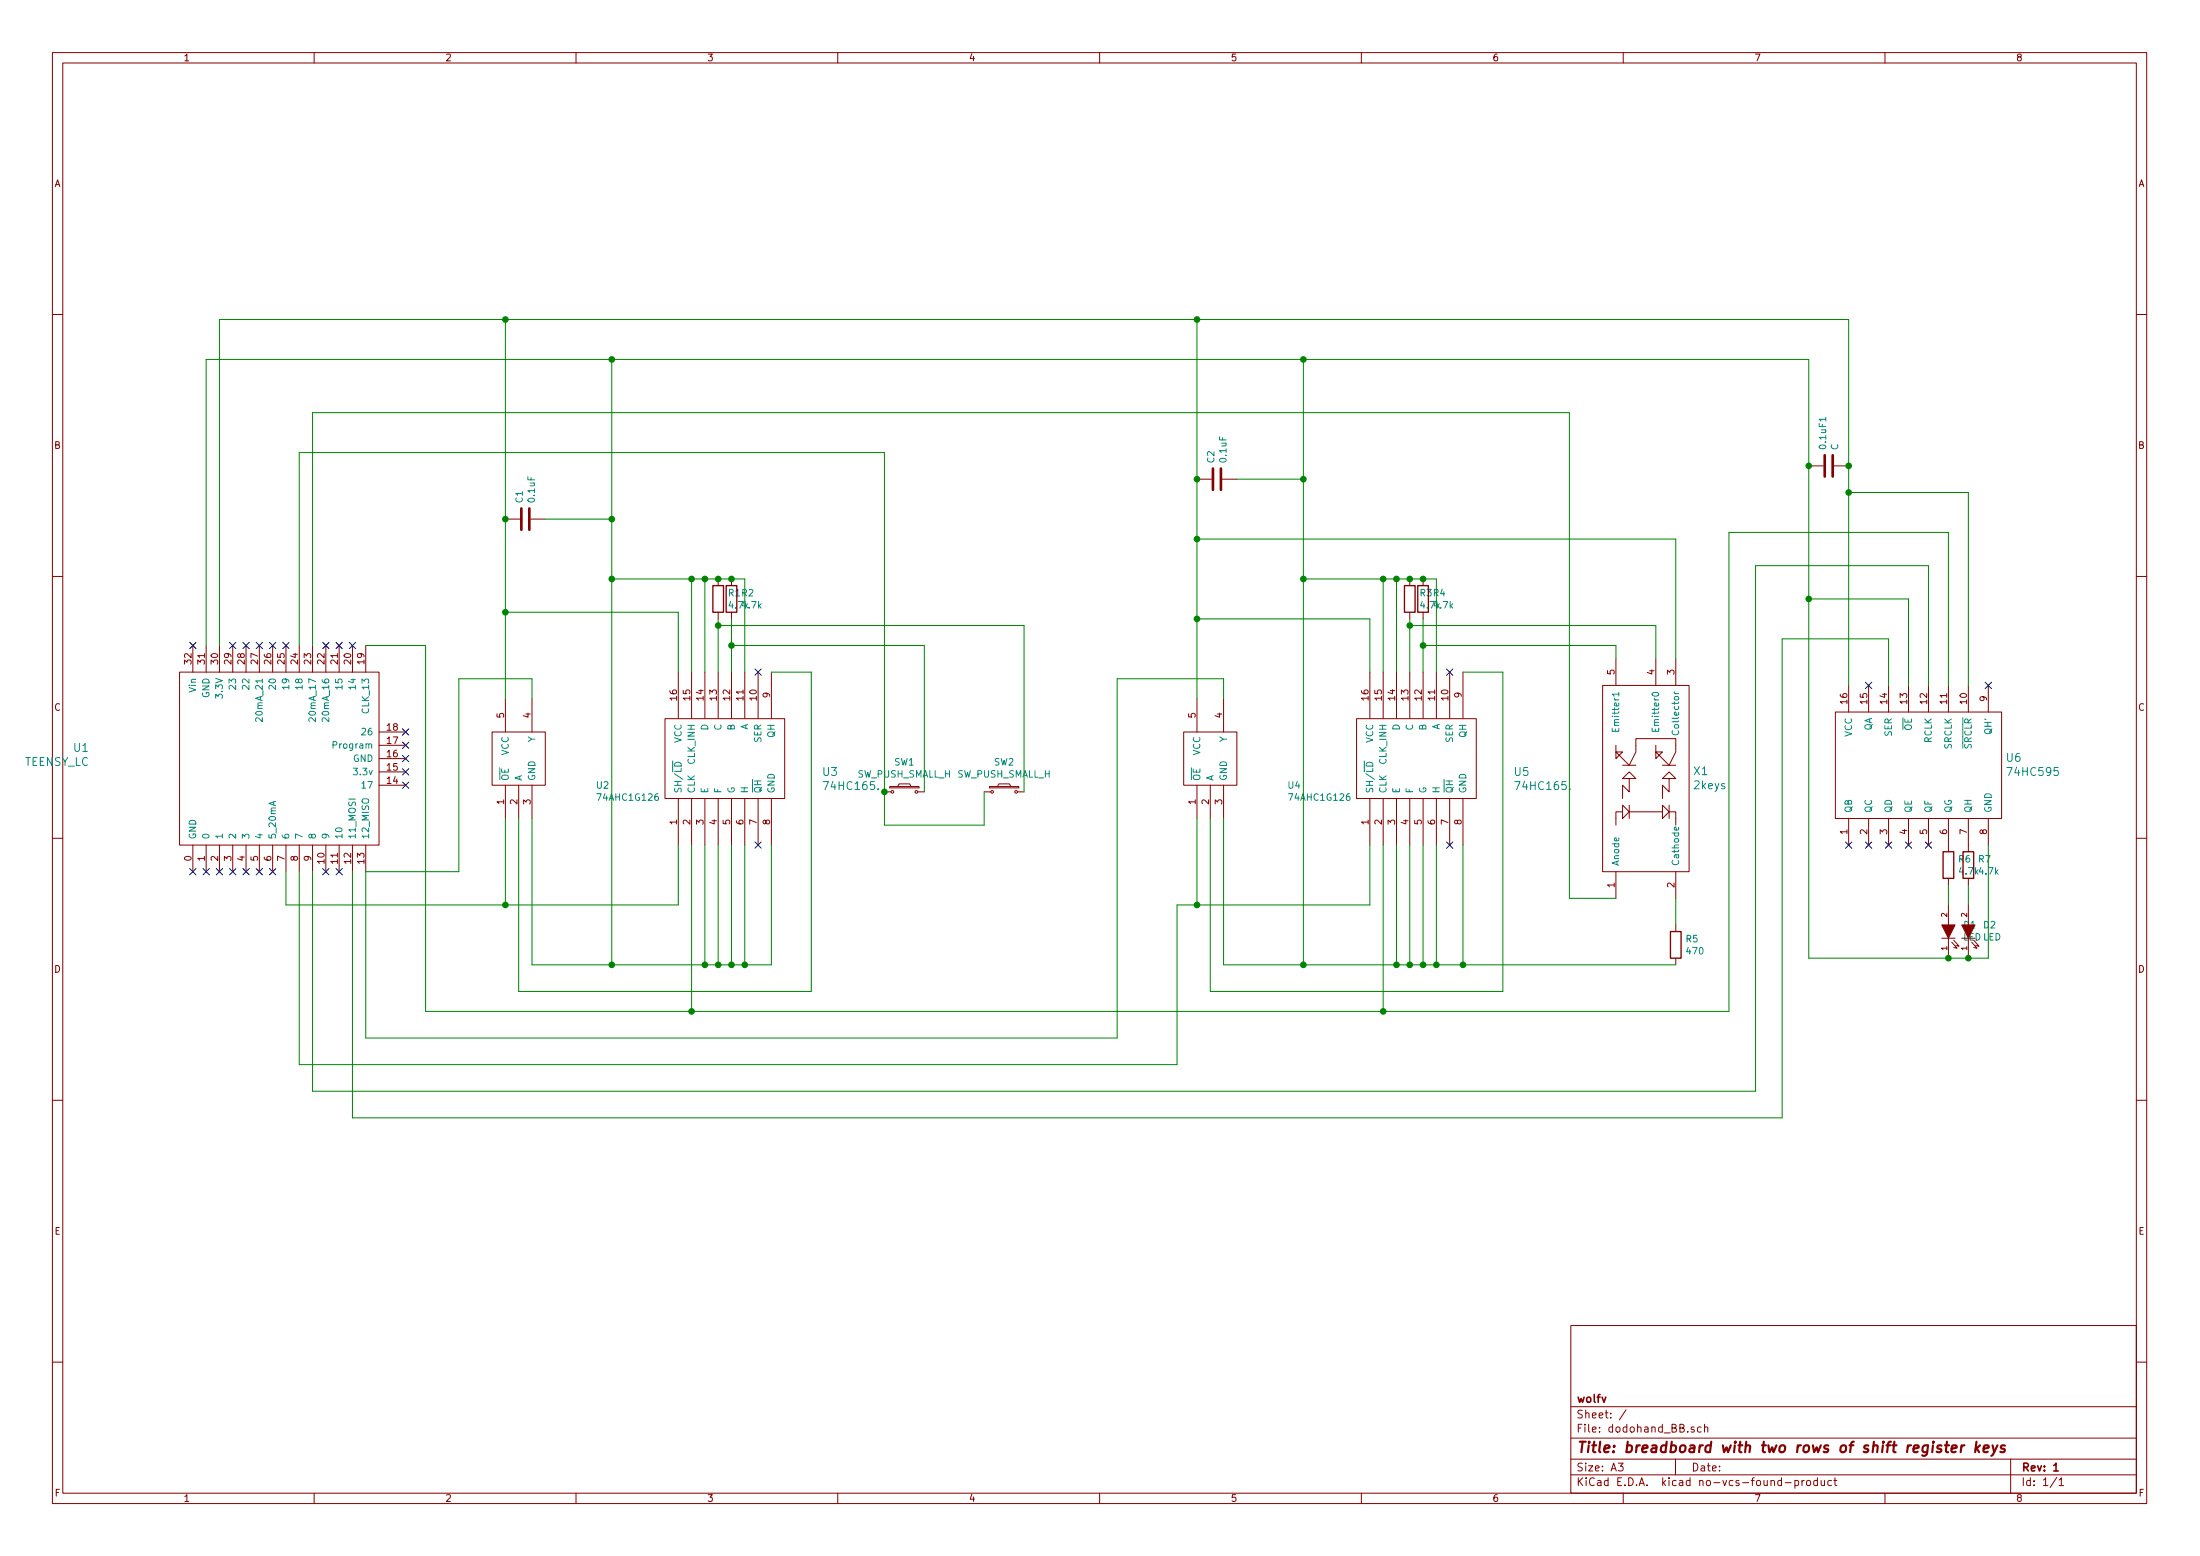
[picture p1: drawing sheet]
EESchema Schematic File Version 2
LIBS:power
LIBS:device
LIBS:transistors
LIBS:conn
LIBS:linear
LIBS:regul
LIBS:74xx
LIBS:cmos4000
LIBS:adc-dac
LIBS:memory
LIBS:xilinx
LIBS:microcontrollers
LIBS:dsp
LIBS:microchip
LIBS:analog_switches
LIBS:motorola
LIBS:texas
LIBS:intel
LIBS:audio
LIBS:interface
LIBS:digital-audio
LIBS:philips
LIBS:display
LIBS:cypress
LIBS:siliconi
LIBS:opto
LIBS:atmel
LIBS:contrib
LIBS:valves
LIBS:DH_component
LIBS:74hc595
LIBS:dodohand_BB-cache
EELAYER 25 0
EELAYER END
$Descr A3 16535 11693
encoding utf-8
Sheet 1 1
Title "breadboard with two rows of shift register keys"
Date ""
Rev "1"
Comp "wolfv"
Comment1 ""
Comment2 ""
Comment3 ""
Comment4 ""
$EndDescr
$Comp
L TEENSY_LC U1
U 1 1
P 2300 5700
F 0 "U1" V 2378 7328 60  0000 L CNN
F 1 "TEENSY_LC" V 2272 7328 60  0000 L CNN
F 2 "" H 2500 5700 60  0000 C CNN
F 3 "" H 2500 5700 60  0000 C CNN
	1    2300 5700
	0    -1   -1   0   
$EndComp
$Comp
L 74AHC1G126 U2
U 1 1
P 3900 5700
F 0 "U2" V 3696 5122 50  0000 R CNN
F 1 "74AHC1G126" V 3605 5122 50  0000 R CNN
F 2 "" H 3750 5700 50  0000 C CNN
F 3 "" H 3750 5700 50  0000 C CNN
	1    3900 5700
	0    -1   -1   0   
$EndComp
$Comp
L 74HC165. U3
U 1 1
P 5450 5700
F 0 "U3" V 5347 4972 60  0000 R CNN
F 1 "74HC165." V 5241 4972 60  0000 R CNN
F 2 "" H 5450 5700 60  0001 C CNN
F 3 "" H 5450 5700 60  0001 C CNN
	1    5450 5700
	0    -1   -1   0   
$EndComp
NoConn ~ 5700 6350
$Comp
L R R1
U 1 1
P 5400 4500
F 0 "R1" H 5470 4546 50  0000 L CNN
F 1 "4.7k" H 5470 4455 50  0000 L CNN
F 2 "" V 5330 4500 50  0000 C CNN
F 3 "" H 5400 4500 50  0000 C CNN
	1    5400 4500
	1    0    0    -1  
$EndComp
$Comp
L R R2
U 1 1
P 5500 4500
F 0 "R2" H 5570 4546 50  0000 L CNN
F 1 "4.7k" H 5570 4455 50  0000 L CNN
F 2 "" V 5430 4500 50  0000 C CNN
F 3 "" H 5500 4500 50  0000 C CNN
	1    5500 4500
	1    0    0    -1  
$EndComp
NoConn ~ 5700 5050
$Comp
L SW_PUSH_SMALL_H SW1
U 1 1
P 6800 5950
F 0 "SW1" H 6800 6175 50  0000 C CNN
F 1 "SW_PUSH_SMALL_H" H 6800 6084 50  0000 C CNN
F 2 "" H 6800 6150 50  0000 C CNN
F 3 "" H 6800 6150 50  0000 C CNN
	1    6800 5950
	1    0    0    -1  
$EndComp
$Comp
L SW_PUSH_SMALL_H SW2
U 1 1
P 7550 5950
F 0 "SW2" H 7550 6175 50  0000 C CNN
F 1 "SW_PUSH_SMALL_H" H 7550 6084 50  0000 C CNN
F 2 "" H 7550 6150 50  0000 C CNN
F 3 "" H 7550 6150 50  0000 C CNN
	1    7550 5950
	1    0    0    -1  
$EndComp
$Comp
L C C1
U 1 1
P 3950 3900
F 0 "C1" H 4065 3946 50  0000 L CNN
F 1 "0.1uF" H 4065 3855 50  0000 L CNN
F 2 "" H 3988 3750 50  0000 C CNN
F 3 "" H 3950 3900 50  0000 C CNN
	1    3950 3900
	0    -1   -1   0   
$EndComp
$Comp
L 74AHC1G126 U4
U 1 1
P 9100 5700
F 0 "U4" V 8896 5122 50  0000 R CNN
F 1 "74AHC1G126" V 8805 5122 50  0000 R CNN
F 2 "" H 8950 5700 50  0000 C CNN
F 3 "" H 8950 5700 50  0000 C CNN
	1    9100 5700
	0    -1   -1   0   
$EndComp
$Comp
L 74HC165. U5
U 1 1
P 10650 5700
F 0 "U5" V 10547 4972 60  0000 R CNN
F 1 "74HC165." V 10441 4972 60  0000 R CNN
F 2 "" H 10650 5700 60  0001 C CNN
F 3 "" H 10650 5700 60  0001 C CNN
	1    10650 5700
	0    -1   -1   0   
$EndComp
NoConn ~ 10900 6350
$Comp
L R R3
U 1 1
P 10600 4500
F 0 "R3" H 10670 4546 50  0000 L CNN
F 1 "4.7k" H 10670 4455 50  0000 L CNN
F 2 "" V 10530 4500 50  0000 C CNN
F 3 "" H 10600 4500 50  0000 C CNN
	1    10600 4500
	1    0    0    -1  
$EndComp
$Comp
L R R4
U 1 1
P 10700 4500
F 0 "R4" H 10770 4546 50  0000 L CNN
F 1 "4.7k" H 10770 4455 50  0000 L CNN
F 2 "" V 10630 4500 50  0000 C CNN
F 3 "" H 10700 4500 50  0000 C CNN
	1    10700 4500
	1    0    0    -1  
$EndComp
NoConn ~ 10900 5050
$Comp
L 2keys X1
U 1 1
P 12450 5800
F 0 "X1" V 12453 5522 60  0000 R CNN
F 1 "2keys" V 12347 5522 60  0000 R CNN
F 2 "" H 12450 5800 60  0000 C CNN
F 3 "" H 12450 5800 60  0000 C CNN
	1    12450 5800
	0    -1   -1   0   
$EndComp
$Comp
L R R5
U 1 1
P 12600 7100
F 0 "R5" H 12670 7146 50  0000 L CNN
F 1 "470" H 12670 7055 50  0000 L CNN
F 2 "" V 12530 7100 50  0000 C CNN
F 3 "" H 12600 7100 50  0000 C CNN
	1    12600 7100
	1    0    0    -1  
$EndComp
$Comp
L 74HC595-RESCUE-dodohand_PCB U6
U 1 1
P 14450 5750
F 0 "U6" V 14503 5122 60  0000 R CNN
F 1 "74HC595" V 14397 5122 60  0000 R CNN
F 2 "" H 14650 5750 60  0001 C CNN
F 3 "" H 14650 5750 60  0001 C CNN
	1    14450 5750
	0    -1   -1   0   
$EndComp
$Comp
L C 0.1uF1
U 1 1
P 13750 3500
F 0 "0.1uF1" H 13865 3546 50  0000 L CNN
F 1 "C" H 13865 3455 50  0000 L CNN
F 2 "" H 13788 3350 50  0000 C CNN
F 3 "" H 13750 3500 50  0000 C CNN
	1    13750 3500
	0    -1   -1   0   
$EndComp
NoConn ~ 14050 5150
NoConn ~ 14950 5150
NoConn ~ 13900 6350
NoConn ~ 14050 6350
NoConn ~ 14200 6350
NoConn ~ 14350 6350
NoConn ~ 14500 6350
$Comp
L LED D1
U 1 1
P 14650 7000
F 0 "D1" V 14696 6892 50  0000 R CNN
F 1 "LED" V 14605 6892 50  0000 R CNN
F 2 "" H 14650 7000 50  0000 C CNN
F 3 "" H 14650 7000 50  0000 C CNN
	1    14650 7000
	0    -1   -1   0   
$EndComp
$Comp
L LED D2
U 1 1
P 14800 7000
F 0 "D2" V 14846 6892 50  0000 R CNN
F 1 "LED" V 14755 6892 50  0000 R CNN
F 2 "" H 14800 7000 50  0000 C CNN
F 3 "" H 14800 7000 50  0000 C CNN
	1    14800 7000
	0    -1   -1   0   
$EndComp
$Comp
L R R6
U 1 1
P 14650 6500
F 0 "R6" H 14720 6546 50  0000 L CNN
F 1 "4.7k" H 14720 6455 50  0000 L CNN
F 2 "" V 14580 6500 50  0000 C CNN
F 3 "" H 14650 6500 50  0000 C CNN
	1    14650 6500
	1    0    0    -1  
$EndComp
$Comp
L R R7
U 1 1
P 14800 6500
F 0 "R7" H 14870 6546 50  0000 L CNN
F 1 "4.7k" H 14870 6455 50  0000 L CNN
F 2 "" V 14730 6500 50  0000 C CNN
F 3 "" H 14800 6500 50  0000 C CNN
	1    14800 6500
	1    0    0    -1  
$EndComp
NoConn ~ 1450 4850
NoConn ~ 1750 4850
NoConn ~ 1850 4850
NoConn ~ 1950 4850
NoConn ~ 2050 4850
NoConn ~ 2150 4850
NoConn ~ 2450 4850
NoConn ~ 2550 4850
NoConn ~ 2650 4850
NoConn ~ 3050 5500
NoConn ~ 3050 5600
NoConn ~ 3050 5700
NoConn ~ 3050 5800
NoConn ~ 3050 5900
NoConn ~ 2550 6550
NoConn ~ 2450 6550
NoConn ~ 2050 6550
NoConn ~ 1950 6550
NoConn ~ 1850 6550
NoConn ~ 1750 6550
NoConn ~ 1650 6550
NoConn ~ 1550 6550
NoConn ~ 1450 6550
$Comp
L C C2
U 1 1
P 9150 3600
F 0 "C2" H 9265 3646 50  0000 L CNN
F 1 "0.1uF" H 9265 3555 50  0000 L CNN
F 2 "" H 9188 3450 50  0000 C CNN
F 3 "" H 9150 3600 50  0000 C CNN
	1    9150 3600
	0    -1   -1   0   
$EndComp
Connection ~ 9800 4350
Connection ~ 14800 7200
Connection ~ 14650 7200
Connection ~ 10400 7600
Wire Wire Line
	14650 4000 14650 5150
Wire Wire Line
	13000 4000 14650 4000
Wire Wire Line
	13000 7600 13000 4000
Wire Wire Line
	2350 6550 2350 8200
Wire Wire Line
	2350 8200 13200 8200
Wire Wire Line
	13200 8200 13200 4250
Wire Wire Line
	13200 4250 14500 4250
Wire Wire Line
	14500 4250 14500 5150
Wire Wire Line
	14200 4800 14200 5150
Wire Wire Line
	13400 4800 14200 4800
Wire Wire Line
	13400 8400 13400 4800
Wire Wire Line
	2650 8400 13400 8400
Wire Wire Line
	2650 6550 2650 8400
Connection ~ 13900 3700
Wire Wire Line
	14800 3700 14800 5150
Connection ~ 13600 4500
Wire Wire Line
	14350 4500 14350 5150
Wire Wire Line
	14950 7200 14950 6350
Wire Wire Line
	13600 7200 14950 7200
Wire Wire Line
	13600 2700 13600 7200
Wire Wire Line
	1550 2700 13600 2700
Wire Wire Line
	13600 4500 14350 4500
Wire Wire Line
	1650 2400 13900 2400
Wire Wire Line
	13900 2400 13900 5150
Wire Wire Line
	13900 3700 14800 3700
Connection ~ 5200 7600
Wire Wire Line
	12600 6950 12600 6750
Wire Wire Line
	12600 4050 12600 4950
Connection ~ 11000 7250
Wire Wire Line
	11800 6750 12150 6750
Wire Wire Line
	11800 3100 11800 6750
Wire Wire Line
	3200 7600 13000 7600
Wire Wire Line
	3200 4850 3200 7600
Wire Wire Line
	2750 4850 3200 4850
Wire Wire Line
	2750 7800 2750 6550
Wire Wire Line
	8400 7800 2750 7800
Wire Wire Line
	2250 8000 2250 6550
Wire Wire Line
	8850 8000 2250 8000
Wire Wire Line
	8850 6800 8850 8000
Wire Wire Line
	2350 3100 2350 4850
Connection ~ 10600 4700
Wire Wire Line
	12450 4700 12450 4950
Wire Wire Line
	10600 4700 12450 4700
Connection ~ 10700 4850
Wire Wire Line
	12150 4850 12150 4950
Wire Wire Line
	10700 4850 12150 4850
Wire Wire Line
	10700 4650 10700 5050
Wire Wire Line
	10600 4650 10600 5050
Wire Wire Line
	2350 3100 11800 3100
Wire Wire Line
	9000 2400 9000 5250
Connection ~ 10700 4350
Connection ~ 10600 4350
Connection ~ 10400 4350
Wire Wire Line
	10400 5050 10400 4350
Connection ~ 10500 4350
Wire Wire Line
	10500 4350 10500 5050
Wire Wire Line
	10800 4350 10800 5050
Connection ~ 10500 7250
Wire Wire Line
	10500 7250 10500 6350
Connection ~ 10600 7250
Wire Wire Line
	10600 7250 10600 6350
Connection ~ 10700 7250
Wire Wire Line
	10700 7250 10700 6350
Connection ~ 10800 7250
Wire Wire Line
	10800 7250 10800 6350
Wire Wire Line
	11000 7250 11000 6350
Wire Wire Line
	9200 7250 12600 7250
Wire Wire Line
	9200 6150 9200 7250
Wire Wire Line
	10400 7600 10400 6350
Wire Wire Line
	11300 5050 11000 5050
Wire Wire Line
	11300 7450 11300 5050
Wire Wire Line
	9100 7450 11300 7450
Wire Wire Line
	9100 6150 9100 7450
Wire Wire Line
	9200 5100 9200 5250
Wire Wire Line
	8400 5100 9200 5100
Wire Wire Line
	8400 5100 8400 7800
Connection ~ 9000 6800
Wire Wire Line
	10300 6800 10300 6350
Wire Wire Line
	9000 6800 9000 6150
Connection ~ 5400 4700
Wire Wire Line
	7700 4700 7700 5950
Wire Wire Line
	5400 4700 7700 4700
Connection ~ 5500 4850
Wire Wire Line
	6950 4850 6950 5950
Wire Wire Line
	5500 4850 6950 4850
Wire Wire Line
	5500 4650 5500 5050
Wire Wire Line
	5400 4650 5400 5050
Wire Wire Line
	6650 5950 6650 5950
Wire Wire Line
	2250 3400 6650 3400
Wire Wire Line
	2250 4850 2250 3400
Wire Wire Line
	7400 6200 7400 5950
Wire Wire Line
	6650 6200 7400 6200
Wire Wire Line
	3800 2400 3800 5250
Connection ~ 5500 4350
Connection ~ 5400 4350
Wire Wire Line
	1650 2400 1650 4850
Wire Wire Line
	5100 4600 5100 5050
Connection ~ 5200 4350
Wire Wire Line
	5200 5050 5200 4350
Connection ~ 5300 4350
Wire Wire Line
	5300 4350 5300 5050
Wire Wire Line
	1550 2700 1550 4850
Wire Wire Line
	4600 4350 5600 4350
Wire Wire Line
	5600 4350 5600 5050
Connection ~ 5300 7250
Wire Wire Line
	5300 7250 5300 6350
Connection ~ 5400 7250
Wire Wire Line
	5400 7250 5400 6350
Connection ~ 5500 7250
Wire Wire Line
	5500 7250 5500 6350
Connection ~ 5600 7250
Wire Wire Line
	5600 7250 5600 6350
Wire Wire Line
	5800 7250 5800 6350
Wire Wire Line
	4000 7250 5800 7250
Wire Wire Line
	4000 6150 4000 7250
Wire Wire Line
	5200 6350 5200 7600
Wire Wire Line
	6100 5050 5800 5050
Wire Wire Line
	6100 7450 6100 5050
Wire Wire Line
	3900 7450 6100 7450
Wire Wire Line
	3900 6150 3900 7450
Wire Wire Line
	4000 5100 4000 5250
Wire Wire Line
	3450 5100 4000 5100
Wire Wire Line
	3450 6550 3450 5100
Wire Wire Line
	2750 6550 3450 6550
Connection ~ 3800 6800
Wire Wire Line
	5100 6800 5100 6350
Wire Wire Line
	3800 6800 3800 6150
Wire Wire Line
	2150 6550 2150 6800
Connection ~ 9800 2700
Wire Wire Line
	9000 4050 12600 4050
Wire Wire Line
	9800 4350 10800 4350
Wire Wire Line
	3800 4600 5100 4600
Connection ~ 4600 2700
Connection ~ 4600 4350
Connection ~ 13900 3500
Connection ~ 13600 3500
Connection ~ 4600 7250
Wire Wire Line
	2150 6800 5100 6800
Wire Wire Line
	9800 2700 9800 7250
Wire Wire Line
	8850 6800 10300 6800
Connection ~ 9800 7250
Connection ~ 3800 2400
Connection ~ 3800 4600
Wire Wire Line
	4600 2700 4600 7250
Wire Wire Line
	4100 3900 4600 3900
Connection ~ 4600 3900
Connection ~ 9000 2400
Connection ~ 9000 4050
Wire Wire Line
	10300 5050 10300 4650
Wire Wire Line
	10300 4650 9000 4650
Connection ~ 9000 4650
Wire Wire Line
	9300 3600 9800 3600
Connection ~ 9800 3600
Connection ~ 9000 3600
Connection ~ 3800 3900
Wire Wire Line
	14650 6650 14650 6800
Wire Wire Line
	14800 6650 14800 6800
Wire Wire Line
	6650 3400 6650 6200
Connection ~ 6650 5950
$EndSCHEMATC
